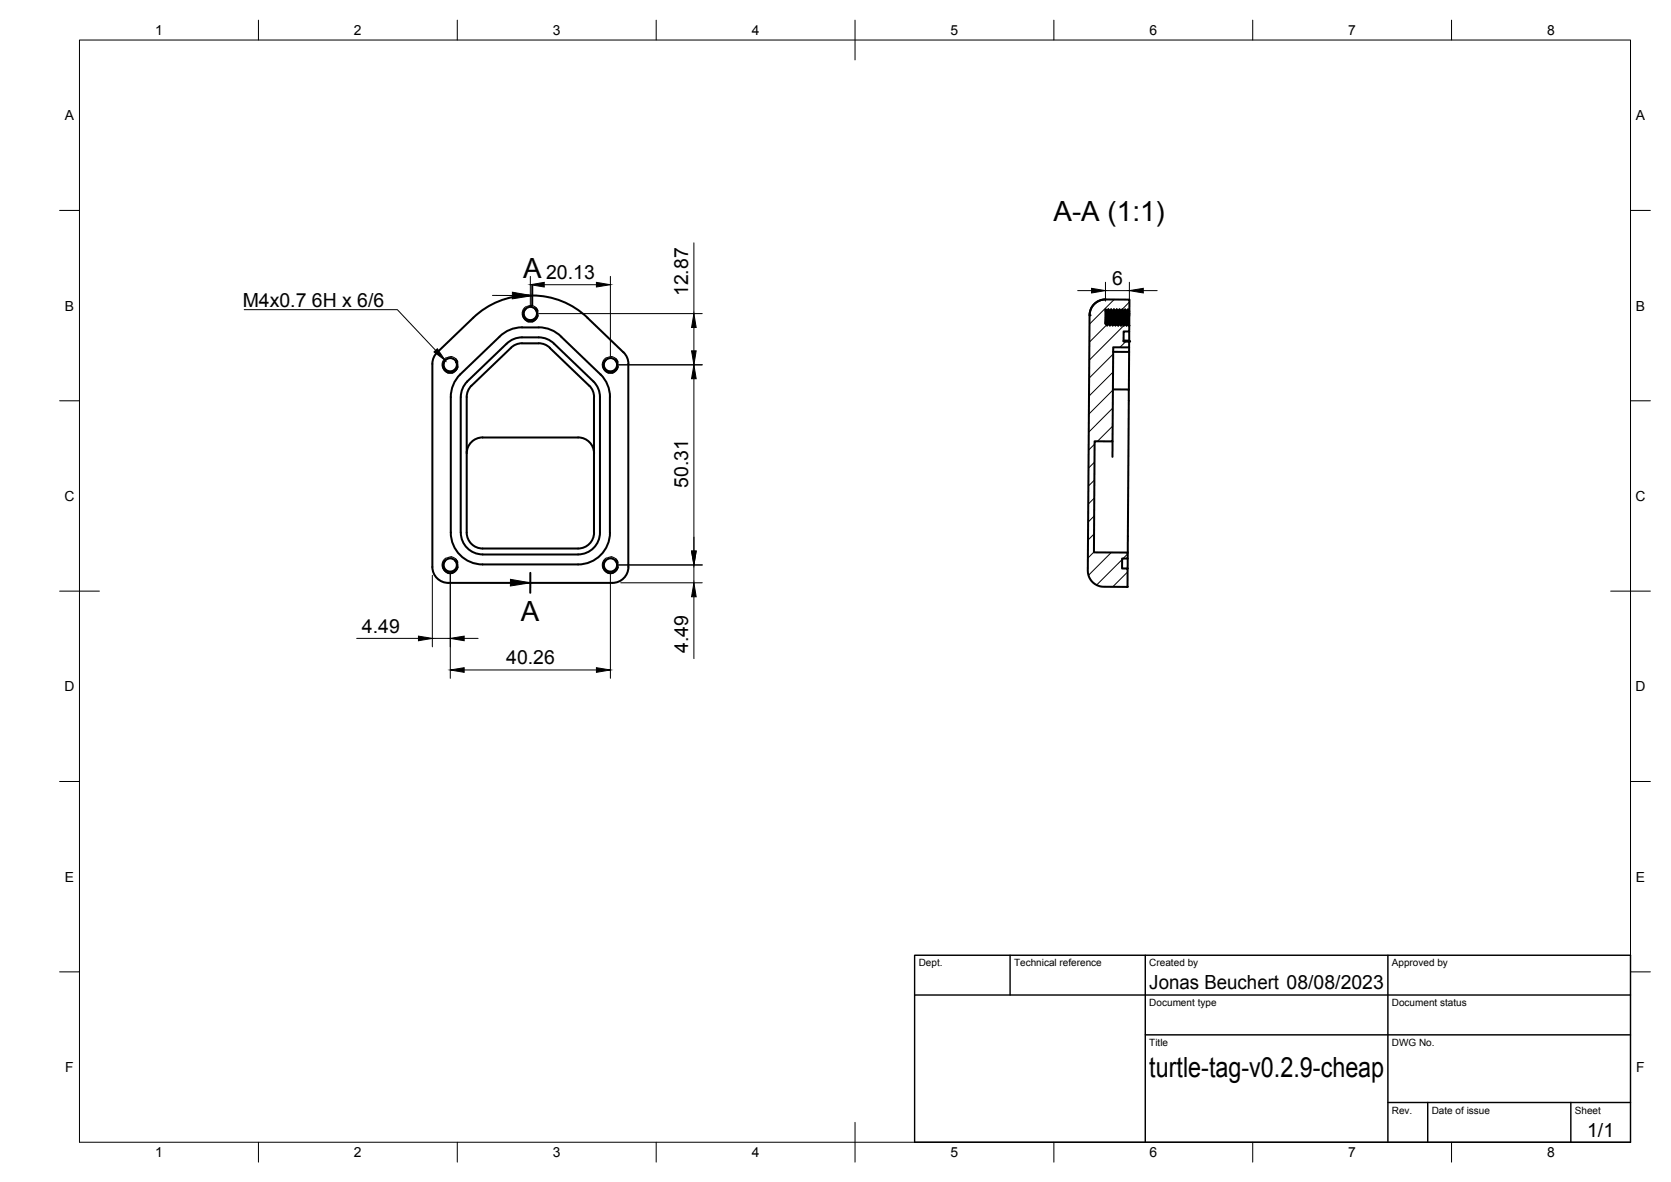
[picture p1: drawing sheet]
<svg xmlns="http://www.w3.org/2000/svg" width="420mm" height="297mm" viewBox="0 0 420 297" stroke-linecap="round" stroke-linejoin="round" font-family="sans-serif">
<!-- layer: Visible -->
<g fill="none" stroke="#000" stroke-width=".51">
<path d="M132.9 74.3h.9M132.9 74.3a20 20 0 0 0-13.9 5.5l-9.1 8.7-.9 1.4-.3 1v51.6M133.8 74.3a20 20 0 0 1 13.9 5.5l9.4 9.1 .8 1.5 .1 1M134.6 77.7a1.84 1.84 0 0 0-2.9 .6l-.1 1.1 .6 1a1.84 1.84 0 0 0 1.7 .4l.8-.6 .4-.6v-.9l-.2-.6-.3-.4 .4 1.1-.4 1.1-.7 .5h-.8l-.8-.3-.5-.7-.1-.9 .4-.8M275.4 76.2l.9-.6 1.1-.3h6.6v2.9l-.4-.4-.3 .4h-.2l-.2-.4-.3 .4h-.2l-.2-.4-.5 .4-.2-.4-.3 .4h-.2l-.2-.4-.3 .4h-.2l-.2-.4-.3 .4h-.2l-.2-.4-.5 .4-.2-.4-.5 .4-.2-.4-.1 3.6h.2l.2 .4 .3-.4h.2l.2 .4 .3-.4h.2l.2 .4 .3-.4h.2l.2 .4 .3-.4h.2l.2 .4 .3-.4h.2l.2 .4 .3-.4h.2l.2 .4 .3-.4h.2l.2 .4 .3-.4 .3 .1 .2 .3-.1 1.5h-1.4v2.5h1.4v1.5h-4l-.2 23.6h-4.5l-.1 27.9 8.5 .1-.1 1.5h-1.3l-.1 2.5h1.4v4.6h-6a4 4 0 0 1-4-4.1l.5-64.2 .3-1.6zM277.9 75.3h.1a4 4 0 0 0-4 3.9M278 77.8v.4M278.2 78.2l-.3 3.1M278.4 78.2l-.3 3.2M278.7 77.8l-.4 4M278.7 77.8l-.3 4M278.9 78.2l-.3 3.2"/>
<path d="M279.1 78.2l-.3 3.2M279.4 77.8l-.4 4M279.4 77.8l-.3 4M279.6 78.2l-.3 3.2M279.8 78.2l-.3 3.2M280.1 77.8l-.4 4M280.1 77.8l-.3 4M280.3 78.2l-.3 3.2M280.5 78.2l-.3 3.2M280.8 77.8l-.4 4M280.8 77.8l-.3 4M281 78.2l-.3 3.2"/>
<path d="M281.2 78.2l-.3 3.2M281.7 78.2l-.3 3.2M281.9 78.2l-.3 3.2M282.2 77.8l-.4 4M282.2 77.8l-.3 4M282.4 78.2l-.3 3.2M282.6 78.2l-.3 3.2M282.9 77.8l-.4 4M282.9 77.8l-.3 4M283.1 78.2l-.3 3.2M283.3 78.2l-.3 3.2M283.6 77.8l-.4 4"/>
<path d="M283.6 77.8l-.3 4M283.8 78.2l-.3 3.2M284 78.2v3.6M284 78.7l-.3 2.7M111.9 90.6l-.3 .6v.9l.5 .8 .7 .4 1-.1 .9-.8 .2-.9-.4-.9 .5 .8-.1 1-.6 .9-.6 .3h-1M112 90.6l-.6 .8v.9l.4 .7 .9 .6M112 90.6a1.66 1.66 0 0 1 2.5 0M115.7 94.1l9.9-9.5a8 8 0 0 1 5.7-2.3h4.1a7.9 7.9 0 0 1 5.7 2.3l9.9 9.5M115.7 94.1a8 8 0 0 0-2.4 5.7v34a8 8 0 0 0 8.1 8M117.5 95.9l10.8-10.3 1.1-.5 1.2-.3h4.8l1.9 .3 1.6 .9 10.8 10.4 .8 1.6 .4 1.8v34a5.5 5.5 0 0 1-5.5 5.5M117.5 95.9l-.8 1-.5 1.1-.3 1.8-.1 34a5.5 5.5 0 0 0 5.6 5.5M118.5 96.9l-.8 1.3-.4 1.6v34a4 4 0 0 0 4.1 4"/>
<path d="M131.3 86.3h4.1M131.3 86.3l-1.1 .1-1.4 .7-10.3 9.9M135.5 86.3l1 .1 1.4 .7 10.3 9.9M148.2 96.9l.9 1.3 .3 1.6v34a4 4 0 0 1-4 4h-24.1M151 94.1a8 8 0 0 1 2.4 5.7v34a8 8 0 0 1-8 8h-24.1M152.2 90.6l-.4 .9 .2 .9 .5 .6 .9 .3 .9-.2 .7-.7 .2-1-.4-.8M152.2 90.6l-.5 .8v.7l.2 .6 .5 .6a1.76 1.76 0 0 0 1.6 .3M152.3 90.6a1.66 1.66 0 0 1 2.5 0M154.8 90.6l.5 .8v.9l-.4 .7-.9 .6M158 91.4v51.1M279.8 97.9h4l-.2 41M281.1 81.8l.4-4-.3 4"/>
<path d="M282.5 85.6h1.4M283.9 87.3v1.1h-4M283.9 88.4l-.1 9.5M283.9 83.3v2.5h-1.4M121.3 109.9h24.1a4 4 0 0 1 4 4M121.4 109.9a4 4 0 0 0-4.1 4M279.7 110.9v3.9M121.3 139.3h24.1M108.7 142.5a4 4 0 0 0 4 4h41.3a4 4 0 0 0 4-4M111.9 140.9l-.3 .6v1l.6 .8 .9 .3 .9-.1 .7-.7 .2-1-.4-.9M114.5 140.9l.5 1-.2 1.1-.9 .9-1.2 .1M114.5 140.9a1.77 1.77 0 0 0-3 .8l-.1 .7 .2 .6 .4 .6 .7 .4"/>
<path d="M152.2 140.9l-.4 .8 .1 .8 .4 .7 1 .4 1-.1 .6-.7 .3-1-.4-.9M154.8 140.9l.5 .9v.8l-.5 .8-.8 .6M154.8 140.9a1.78 1.78 0 0 0-3 .6l-.1 1 .7 1.1a1.65 1.65 0 0 0 1.6 .4M283.5 140.4v2.5"/>
</g>
<!-- layer: Hidden -->
<g fill="none" stroke="#000" stroke-width=".25">
<path d="M131.7 77.9v1.3M131.7 79.2h.1M132.4 77l-.9 .8-.2 1.2 .5 1.1 1 .7M133.5 76.7l1.2 .5 .6 .9M133.7 76.8l-1.2 .3M134.7 77.2l.5 1.2M135 79.5l-1 .8M135.3 79.3l-.4 .8-1 .7M111.6 90.8l-.1 .5 .1 .8M112.2 89.9l-.8 .7-.3 1.2 .6 1.2 1 .6M113.4 89.6l1.2 .5 .5 .9M113.6 89.6l-1.2 .3"/>
<path d="M114.6 90.1l.5 1.1M114.9 92.4l-1 .8M115.2 92.2l-.4 .8-1.1 .6M151.9 92.1h.1M151.9 90.8v1.3M152.5 89.9l-.8 .7-.3 1.4 .5 1 1.1 .6M153.6 89.6l1.1 .4 .7 1M153.9 89.6l-1.3 .3M154.8 90.1l.6 1.1M155.2 92.4l-1 .8M155.5 92.2l-.5 .8-1 .6M113.4 139.9l1.2 .5 .5 .9"/>
<path d="M113.6 140l-1.2 .3M153.6 139.9l1.1 .5 .7 .9M153.9 140l-1.3 .3M111.6 141.1l-.1 .6 .1 .7M112.2 140.2l-.8 .8-.3 1.1 .5 1.1 1.1 .8M114.6 140.4l.5 1.2M114.9 142.7l-1 .8M115.2 142.5l-.4 .8-1.1 .7M151.9 141.1l-.1 .6 .1 .7M152.5 140.2l-.8 .8-.3 1.3 .6 1.1 1 .6M154.8 140.4l.6 1.2M155.2 142.7l-1 .8"/>
<path d="M155.5 142.5l-.6 1-.9 .5"/>
</g>
<!-- layer: Visible -->
<g fill="#000">
<circle cx="274" cy="79.2" r=".25"/>
<circle cx="283.9" cy="85.8" r=".25"/>
</g>
<!-- layer: BORDER -->
<g fill="none" stroke="#000" stroke-width=".25">
<path d="M20 10.1h390v276.9h-390zM65 5.1v5M115 5.1v5M165 5.1v5M215 5.1v10M265 5.1v5M315 5.1v5M365 5.1v5M15 52.9h5M410 52.9h5M15 100.7h5M410 100.7h5"/>
<path d="M15 148.6h10M405 148.6h10M15 196.4h5M410 196.4h5M15 244.2h5M410 244.2h5M65 287v5M115 287v5M165 287v5M215 282.1v9.9M265 287v5M315 287v5"/>
<path d="M365 287v5"/>
</g>
<!-- layer: TITLEBLOCK -->
<path d="M230 240.1h180v46.9h-180zM230 250h180M254 240.1v9.9M288 240.1v46.9M349 240.1v46.9M288 260.1h122M349 277.1h61M359 277.1v9.9M395 277.1v9.9" fill="none" stroke="#000" stroke-width=".36"/>
<!-- layer: Hatching -->
<g fill="none" stroke="#000" stroke-width=".25">
<path d="M280.1 75.3l-6.2 6.2M284 75.9l-2.3 2.3M278.3 81.6l-4.4 4.4M279.8 98l-6 6.1M279.9 93.5l-6.1 6.1M279.9 89l-6 6M283 81.4l-9.1 9.1M283.1 85.8l-1.5 1.5M275.2 116.1l-1.5 1.5M275.3 111.6l-1.6 1.5M279.8 107.1l-3.9 3.8M279.8 102.5l-6 6.1"/>
<path d="M275.1 138.7l-1.5 1.5M275.1 134.2l-1.5 1.5M275.1 129.7l-1.5 1.5M275.1 125.2l-1.5 1.5M275.2 120.6l-1.5 1.6M279.4 138.8l-5.7 5.8M283.5 139.2l-1.1 1.1M282.2 140.6l-6.5 6.4M283.5 143.7l-3.7 3.8"/>
</g>
<!-- layer: Section Lines -->
<path d="M133.8 71.8v5M133.3 144v5" fill="none" stroke="#000" stroke-width=".51"/>
<path d="M123.8 74.2l5 .1M123.3 146.4h5" fill="none" stroke="#000" stroke-width=".25"/>
<path d="M128.8 73.4l5 .9-5 .8zM128.4 145.6l4.9 .9-5 .8z" fill="#000" stroke="#000" stroke-width=".25"/>
<!-- layer: FD_Dimensions -->
<g fill="none" stroke="#000" stroke-width=".25">
<path d="M133.3 69.5v7.2M135.4 78.8h41.2M136.8 71.6h13.2M153.5 69.5v20.1M174.5 61v17.8M271 73h3.5M278 70.9v4.8M278 73h6M284 70.9v5.2M287.5 73h3.5M155.6 91.7h21M174.5 82.3v5.9"/>
<path d="M174.5 95.2v43.3M108.7 144.6v17.9M113.2 144.1v26.4M153.5 144.1v26.4M155.6 142h21M156.1 146.5h20.5M174.5 142v4.5M174.5 150v15.5M89.7 160.4h15.5M108.7 160.4h4.5M116.7 160.4h3.5M116.7 168.4h33.3"/>
</g>
<g fill="#000" stroke="#000" stroke-width=".25">
<path d="M133.3 71.6l3.5-.6v1.1zM150 71l3.5 .6-3.5 .5zM274.5 72.5l3.5 .5-3.5 .6zM284 73l3.5-.5v1.1zM174.5 91.7l.5 3.5h-1.1zM173.9 88.2h1.1l-.5 3.5zM174.5 78.8l.5 3.5h-1.1zM173.9 138.5h1.1l-.5 3.5zM105.2 159.9l3.5 .5-3.5 .6zM113.2 160.4l3.5-.5v1.1zM174.5 146.5l.5 3.5h-1.1zM113.2 168.4l3.5-.6v1.2z"/>
<path d="M150 167.8l3.5 .6-3.5 .6z"/>
</g>
<!-- layer: Leaders -->
<path d="M109.1 88.4l.9-.8 2 3z" fill="#000" stroke="#000" stroke-width=".25"/>
<path d="M61.4 77.8h38.5l9.6 10.2" fill="none" stroke="#000" stroke-width=".25"/>
<g font-size="7">
<text x="264.9" y="55.5">A-A (1:1)</text>
<text x="131.6" y="69.8">A</text>
<text x="131" y="156">A</text>
<text x="289" y="270.6">turtle-tag-v0.2.9-cheap</text>
</g>
<g font-size="4.9">
<text x="137.3" y="70.1">20.13</text>
<text x="279.6" y="71.6">6</text>
<text x="61" y="77.1">M4x0.7 6H x 6/6</text>
<text x="173" y="74.4" transform="rotate(-90 173 74.4)">12.87</text>
<text x="173" y="122.6" transform="rotate(-90 173 122.6)">50.31</text>
<text x="91" y="159">4.49</text>
<text x="127.3" y="166.9">40.26</text>
<text x="173" y="164.2" transform="rotate(-90 173 164.2)">4.49</text>
<text x="289" y="248.5">Jonas Beuchert 08/08/2023</text>
<text x="399.1" y="285.7">1/1</text>
</g>
<g font-size="3.5">
<text x="39" y="8.8">1</text>
<text x="89" y="8.8">2</text>
<text x="139" y="8.8">3</text>
<text x="189" y="8.8">4</text>
<text x="239" y="8.8">5</text>
<text x="289" y="8.8">6</text>
<text x="339" y="8.8">7</text>
<text x="389" y="8.8">8</text>
<text x="16.3" y="30.2">A</text>
<text x="411.3" y="30.2">A</text>
<text x="16.3" y="78">B</text>
<text x="411.3" y="78">B</text>
<text x="16.2" y="125.9">C</text>
<text x="411.2" y="125.9">C</text>
<text x="16.2" y="173.7">D</text>
<text x="411.2" y="173.7">D</text>
<text x="16.3" y="221.6">E</text>
<text x="411.3" y="221.6">E</text>
<text x="16.4" y="269.4">F</text>
<text x="411.4" y="269.4">F</text>
<text x="39" y="290.8">1</text>
<text x="89" y="290.8">2</text>
<text x="139" y="290.8">3</text>
<text x="189" y="290.8">4</text>
<text x="239" y="290.8">5</text>
<text x="289" y="290.8">6</text>
<text x="339" y="290.8">7</text>
<text x="389" y="290.8">8</text>
</g>
<g font-size="2.5">
<text x="231" y="242.9">Dept.</text>
<text x="255" y="242.9">Technical reference</text>
<text x="289" y="242.9">Created by</text>
<text x="350" y="242.9">Approved by</text>
<text x="289" y="252.8">Document type</text>
<text x="350" y="252.8">Document status</text>
<text x="289" y="262.9">Title</text>
<text x="350" y="262.9">DWG No.</text>
<text x="350" y="279.9">Rev.</text>
<text x="360" y="279.9">Date of issue</text>
<text x="396" y="279.9">Sheet</text>
</g>
</svg>
